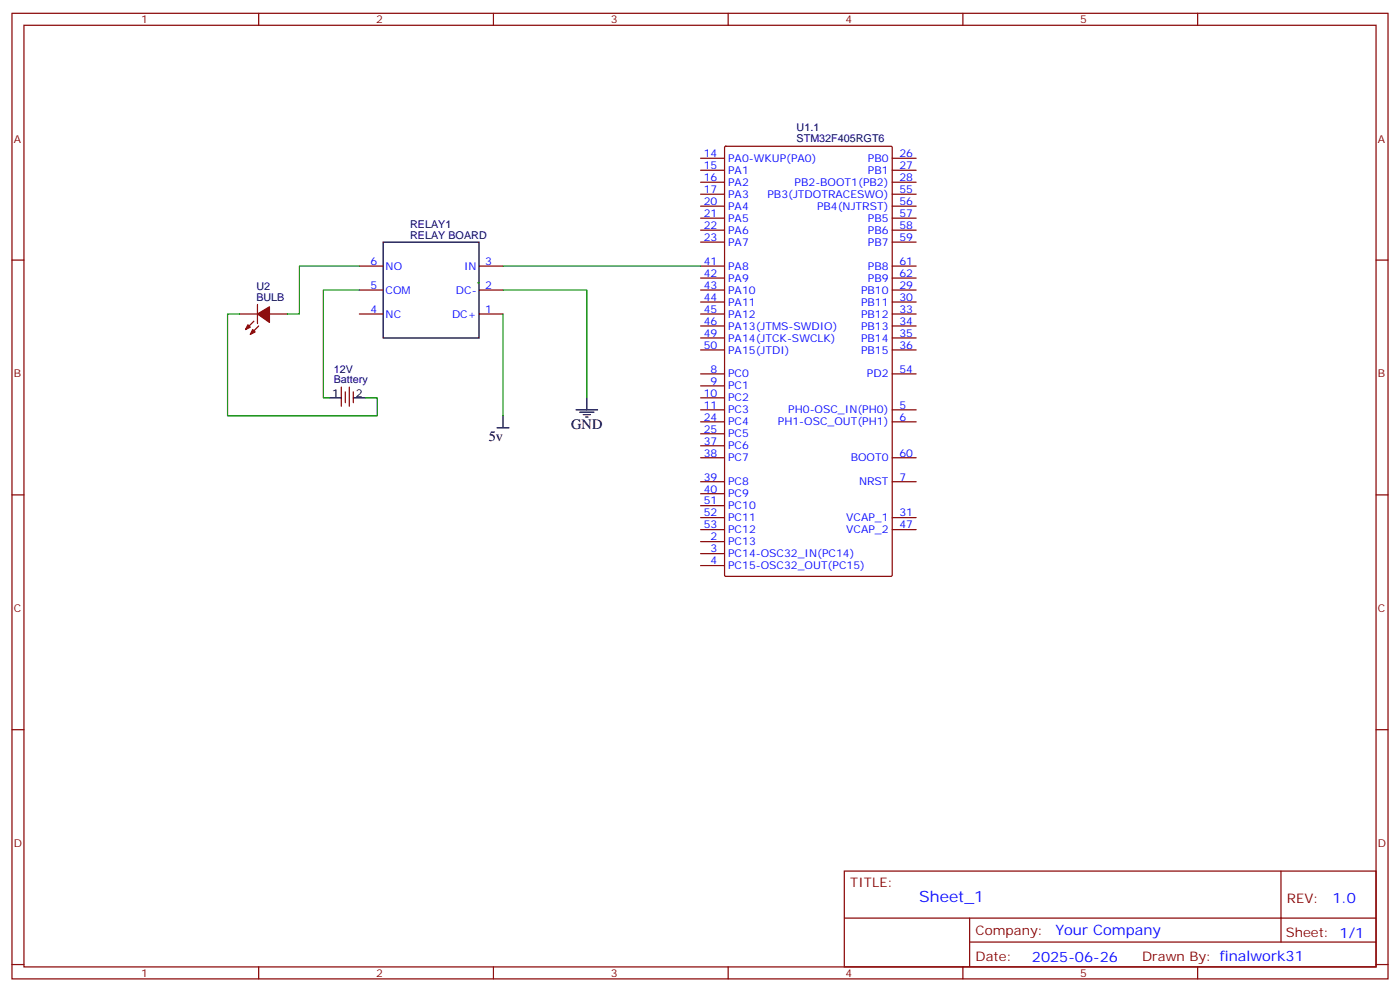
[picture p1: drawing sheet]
<svg xmlns="http://www.w3.org/2000/svg" width="412mm" height="292mm" viewBox="0 0 412 292" stroke-linecap="round" stroke-linejoin="round" font-family="sans-serif">
<g fill="none" stroke="#870000" stroke-width=".35">
<path d="M3.5 3.9h405.4v284.4h-405.4zM7.1 7.4h398.2v277.3h-398.2zM76.2 3.9v3.5M145.3 3.9v3.5M214.5 3.9v3.5M283.6 3.9v3.5M352.8 3.9v3.5M206.4 46.6h7M206.4 50.1h7M206.4 53.7h7M206.4 57.2h7M213.5 43.2l.3-.1h48.7l.3 .1v126.2l-.2 .3h-48.8l-.3-.2z"/>
<path d="M262.8 46.6h7.1M262.8 50.1h7.1M262.8 53.7h7.1M262.8 57.2h7.1M3.5 76.6h3.6M105.8 78.4h7.1M141.1 78.4h7.1M206.4 60.7h7M206.4 64.2h7M206.4 67.8h7M206.4 71.3h7M206.4 78.4h7"/>
<path d="M262.8 60.7h7.1M262.8 64.2h7.1M262.8 67.8h7.1M262.8 71.3h7.1M262.8 78.4h7.1M405.3 76.6h3.6M70.6 92.5h5.2M74.8 94.6l-2.5 2.4M75.8 89.6v5.7M76.2 96l-2.5 2.5M79.4 92.5h5.3M105.8 85.4h7.1"/>
<path d="M105.8 92.5h7.1M141.1 85.4h7.1M141.1 92.5h7.1M206.4 85.4h7M206.4 88.9h7M206.4 92.5h7M206.4 96h7M206.4 99.5h7M206.4 81.9h7M262.8 85.4h7.1M262.8 88.9h7.1M262.8 92.5h7.1"/>
<path d="M262.8 96h7.1M262.8 99.5h7.1M262.8 81.9h7.1M100.5 114v5.6M101.7 115.4v3.2M102.9 114v5.6M104.1 115.4v3.2M206.4 103h7M206.4 110.1h7M206.4 113.6h7M206.4 117.2h7M262.8 103h7.1"/>
<path d="M262.8 110.1h7.1M206.4 120.7h7M206.4 124.2h7M206.4 127.7h7M206.4 131.3h7M206.4 134.8h7M262.8 120.7h7.1M262.8 124.2h7.1M262.8 134.8h7.1M3.5 145.7h3.6M206.4 159.5h7M206.4 141.9h7"/>
<path d="M206.4 145.4h7M206.4 148.9h7M206.4 152.4h7M206.4 156h7M262.8 141.9h7.1M262.8 152.4h7.1M262.8 156h7.1M405.3 145.7h3.6M206.4 163h7M206.4 166.5h7M3.5 214.9h3.6M405.3 214.9h3.6"/>
<path d="M248.7 256.5h156.6v28.2h-156.6zM377.3 256.5v20.9M248.7 270.4h156.5M285.6 277.4h119.6M285.6 270.4v14.1M3.5 284h3.6M76.2 284.7v3.6M145.3 284.7v3.6M214.5 284.7v3.6M283.6 284.7v3.6M352.8 284.7v3.6M405.3 284h3.6"/>
</g>
<path d="M112.9 71.3h28.2v28.2h-28.2zM97 117.2h3.5M104.1 117.2h3.5M172.9 117.2v3.5M146.4 126h3.5M148.2 122.4v3.6M169.7 120.7h6.3M170.7 121.4h4.3M171.8 122.1h2.1M172.5 122.8h.7" fill="none" stroke="#000" stroke-width=".35"/>
<path d="M105.8 78.4h-17.6v14.1h-3.5M148.2 78.4h58.2M70.6 92.5h-3.6v29.9h44.1v-5.2h-3.5M105.8 85.4h-10.6v31.8h1.8M140.8 83.3h.3M148.2 85.4h24.7v31.8M148.2 92.5v29.9" fill="none" stroke="#008700" stroke-width=".35"/>
<g fill="#870000" stroke="#870000" stroke-width=".35">
<path d="M75.8 92.5l3.6-2.2v4.6z"/>
<path d="M74.4 97l.7 .8-1.4 .7z"/>
<path d="M73 95.6l.7 .7-1.4 .7z"/>
</g>
<text font-size="4.6" fill="#00f" x="270.8" y="265.5">Sheet_1</text>
<g font-size="4.2">
<text x="144" y="129.8">5v</text>
<text x="168.3" y="126.3">GND</text>
</g>
<g font-size="4.2" fill="#00f">
<text x="392.5" y="265.8">1.0</text>
<text x="310.9" y="275.3">Your Company</text>
<text x="304" y="283.1">2025-06-26</text>
</g>
<g font-size="3.9" fill="#800">
<text x="250.5" y="261.1">TITLE:</text>
<text x="379.1" y="265.8">REV:</text>
<text x="287.4" y="275.3">Company:</text>
<text x="378.7" y="275.9">Sheet: 1/1</text>
<text x="287.4" y="283">Date:</text>
<text x="336.4" y="283.1">Drawn By: finalwork31</text>
</g>
<g font-size="3.2" fill="#800">
<text x="41.6" y="6.9">1</text>
<text x="110.8" y="6.9">2</text>
<text x="179.9" y="6.9">3</text>
<text x="249.1" y="6.9">4</text>
<text x="318.2" y="6.9">5</text>
<text x="4.1" y="42">A</text>
<text x="405.9" y="42">A</text>
<text x="4.1" y="111.2">B</text>
<text x="405.9" y="111.2">B</text>
<text x="4.1" y="180.3">C</text>
<text x="405.9" y="180.3">C</text>
<text x="4.1" y="249.4">D</text>
<text x="405.9" y="249.4">D</text>
<text x="41.6" y="287.7">1</text>
<text x="110.8" y="287.7">2</text>
<text x="179.9" y="287.7">3</text>
<text x="249.1" y="287.7">4</text>
<text x="318.2" y="287.7">5</text>
</g>
<g font-size="3.2" fill="#000080">
<text x="234.6" y="41.9">STM32F405RGT6</text>
<text x="234.6" y="38.7">U1.1</text>
<text x="120.8" y="70.2">RELAY BOARD</text>
<text x="120.8" y="67.2">RELAY1</text>
<text x="75.5" y="88.6">BULB</text>
<text x="75.5" y="85.5">U2</text>
<text x="98.3" y="112.9">Battery</text>
<text x="98.3" y="109.7">12V</text>
</g>
<g font-size="3.2" fill="#00f">
<text x="207.3" y="46.2">14</text>
<text x="214.5" y="47.7">PA0-WKUP(PA0)</text>
<text x="255.7" y="47.7">PB0</text>
<text x="264.9" y="46.2">26</text>
<text x="207.3" y="49.8">15</text>
<text x="207.3" y="53.3">16</text>
<text x="214.5" y="51.2">PA1</text>
<text x="255.7" y="51.2">PB1</text>
<text x="264.9" y="49.8">27</text>
<text x="264.9" y="53.3">28</text>
<text x="207.3" y="56.8">17</text>
<text x="214.5" y="54.7">PA2</text>
<text x="214.5" y="58.2">PA3</text>
<text x="226.1" y="58.2">PB3(JTDOTRACESWO)</text>
<text x="234.1" y="54.7">PB2-BOOT1(PB2)</text>
<text x="264.9" y="56.8">55</text>
<text x="207.3" y="60.4">20</text>
<text x="207.3" y="63.9">21</text>
<text x="214.5" y="61.8">PA4</text>
<text x="214.5" y="65.3">PA5</text>
<text x="240.7" y="61.8">PB4(NJTRST)</text>
<text x="255.7" y="65.3">PB5</text>
<text x="264.9" y="60.4">56</text>
<text x="264.9" y="63.9">57</text>
<text x="207.3" y="67.4">22</text>
<text x="207.3" y="70.9">23</text>
<text x="214.5" y="68.8">PA6</text>
<text x="255.7" y="68.8">PB6</text>
<text x="264.9" y="67.4">58</text>
<text x="264.9" y="70.9">59</text>
<text x="109.1" y="78">6</text>
<text x="142.9" y="78">3</text>
<text x="207.3" y="78">41</text>
<text x="214.5" y="72.4">PA7</text>
<text x="255.7" y="72.4">PB7</text>
<text x="264.9" y="78">61</text>
<text x="113.6" y="79.4">NO</text>
<text x="136.7" y="79.4">IN</text>
<text x="207.3" y="81.5">42</text>
<text x="214.5" y="79.4">PA8</text>
<text x="214.5" y="82.9">PA9</text>
<text x="255.7" y="79.4">PB8</text>
<text x="255.7" y="82.9">PB9</text>
<text x="264.9" y="81.5">62</text>
<text x="109.1" y="85.1">5</text>
<text x="113.6" y="86.5">COM</text>
<text x="134.3" y="86.5">DC-</text>
<text x="142.9" y="85.1">2</text>
<text x="207.3" y="85.1">43</text>
<text x="207.3" y="88.6">44</text>
<text x="214.5" y="86.5">PA10</text>
<text x="214.5" y="90">PA11</text>
<text x="253.6" y="86.5">PB10</text>
<text x="253.6" y="90">PB11</text>
<text x="264.9" y="85.1">29</text>
<text x="264.9" y="88.6">30</text>
<text x="109.1" y="92.1">4</text>
<text x="113.6" y="93.5">NC</text>
<text x="133.1" y="93.5">DC+</text>
<text x="142.9" y="92.1">1</text>
<text x="207.3" y="92.1">45</text>
<text x="207.3" y="95.6">46</text>
<text x="214.5" y="93.5">PA12</text>
<text x="253.6" y="93.5">PB12</text>
<text x="264.9" y="92.1">33</text>
<text x="264.9" y="95.6">34</text>
<text x="207.3" y="99.2">49</text>
<text x="214.5" y="97">PA13(JTMS-SWDIO)</text>
<text x="214.5" y="100.6">PA14(JTCK-SWCLK)</text>
<text x="253.6" y="97">PB13</text>
<text x="253.6" y="100.6">PB14</text>
<text x="264.9" y="99.2">35</text>
<text x="207.3" y="102.7">50</text>
<text x="214.5" y="104.1">PA15(JTDI)</text>
<text x="253.6" y="104.1">PB15</text>
<text x="264.9" y="102.7">36</text>
<text x="209.3" y="109.7">8</text>
<text x="209.3" y="113.3">9</text>
<text x="214.5" y="111.2">PC0</text>
<text x="255.4" y="111.2">PD2</text>
<text x="264.9" y="109.7">54</text>
<text x="207.3" y="116.8">10</text>
<text x="214.5" y="114.7">PC1</text>
<text x="214.5" y="118.2">PC2</text>
<text x="207.3" y="120.3">11</text>
<text x="207.3" y="123.9">24</text>
<text x="214.5" y="121.7">PC3</text>
<text x="214.5" y="125.3">PC4</text>
<text x="229.1" y="125.3">PH1-OSC_OUT(PH1)</text>
<text x="232.2" y="121.7">PH0-OSC_IN(PH0)</text>
<text x="264.9" y="120.3">5</text>
<text x="264.9" y="123.9">6</text>
<text x="207.3" y="127.4">25</text>
<text x="207.3" y="130.9">37</text>
<text x="214.5" y="128.8">PC5</text>
<text x="207.3" y="134.4">38</text>
<text x="214.5" y="132.3">PC6</text>
<text x="214.5" y="135.9">PC7</text>
<text x="250.6" y="135.9">BOOT0</text>
<text x="264.9" y="134.4">60</text>
<text x="207.3" y="141.5">39</text>
<text x="214.5" y="142.9">PC8</text>
<text x="253.1" y="142.9">NRST</text>
<text x="264.9" y="141.5">7</text>
<text x="207.3" y="145">40</text>
<text x="207.3" y="148.6">51</text>
<text x="214.5" y="146.4">PC9</text>
<text x="214.5" y="150">PC10</text>
<text x="207.3" y="152.1">52</text>
<text x="207.3" y="155.6">53</text>
<text x="214.5" y="153.5">PC11</text>
<text x="249.3" y="153.5">VCAP_1</text>
<text x="264.9" y="152.1">31</text>
<text x="264.9" y="155.6">47</text>
<text x="209.3" y="159.1">2</text>
<text x="214.5" y="160.5">PC13</text>
<text x="214.5" y="157">PC12</text>
<text x="249.3" y="157">VCAP_2</text>
<text x="209.3" y="162.7">3</text>
<text x="209.3" y="166.2">4</text>
<text x="214.5" y="164.1">PC14-OSC32_IN(PC14)</text>
<text x="214.5" y="167.6">PC15-OSC32_OUT(PC15)</text>
</g>
<g font-size="3.2">
<text x="97.8" y="116.8">1</text>
<text x="104.8" y="116.8">2</text>
</g>
</svg>
